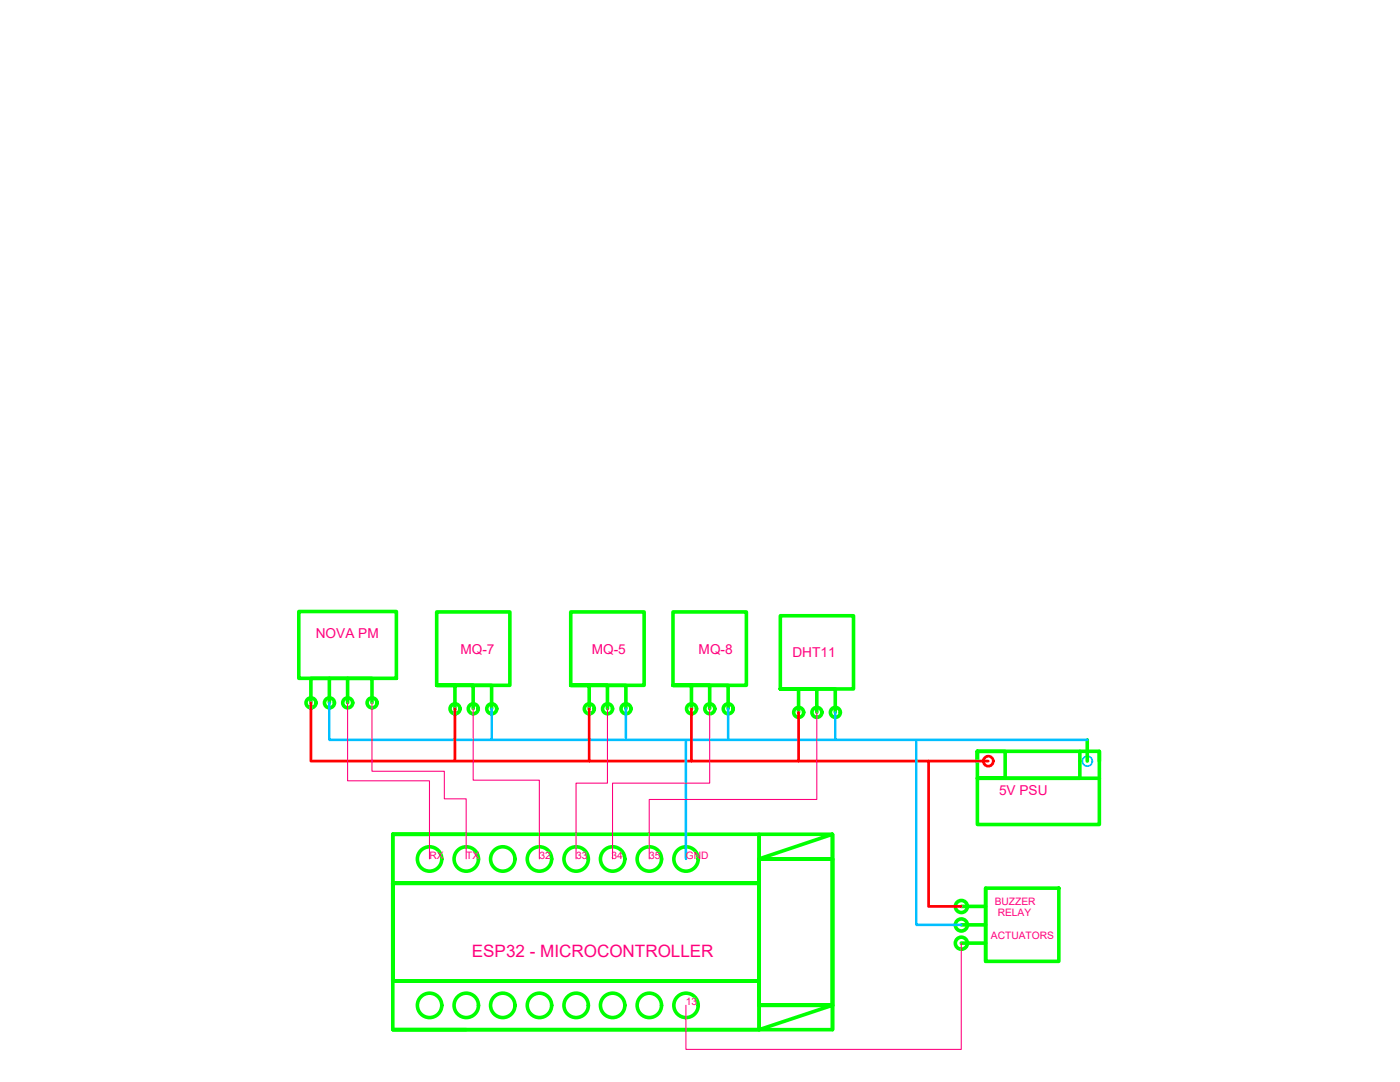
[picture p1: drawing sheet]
<svg xmlns="http://www.w3.org/2000/svg" width="279mm" height="216mm" viewBox="0 0 279 216" stroke-linecap="round" stroke-linejoin="round" font-family="sans-serif">
<!-- layer: 0 -->
<g fill="none" stroke="#0f0" stroke-width=".72">
<path d="M78.4 166.5h73.1v39h-73.1zM78.4 176.2v19.5v-19.5h73.1v19.5h-73.1h73.1v-19.5zM78.4 166.5h7.3M93 166.5h-14.6v9.7h73.1M151.5 171.4h14.6v-4.9l-14.6 4.9v-4.9h14.6v39h-87.7M151.5 171.4v4.8v-4.8h14.6v29.2h-14.6h14.6v-29.2zM78.4 195.7h73.1M151.5 195.7v4.9v-4.9M166.1 200.6h-14.6v4.9l14.6-4.9v4.9"/>
<circle cx="85.7" cy="171.4" r="2.43"/>
<circle cx="93.1" cy="171.4" r="2.43"/>
<circle cx="100.3" cy="171.4" r="2.43"/>
<circle cx="107.7" cy="171.4" r="2.43"/>
<circle cx="115" cy="171.4" r="2.43"/>
<circle cx="122.3" cy="171.4" r="2.43"/>
<circle cx="129.6" cy="171.4" r="2.43"/>
<circle cx="136.9" cy="171.4" r="2.43"/>
<circle cx="85.7" cy="200.6" r="2.43"/>
<circle cx="93.1" cy="200.6" r="2.43"/>
<circle cx="100.3" cy="200.6" r="2.43"/>
<circle cx="107.7" cy="200.6" r="2.43"/>
<circle cx="115" cy="200.6" r="2.43"/>
<circle cx="122.3" cy="200.6" r="2.43"/>
<circle cx="129.6" cy="200.6" r="2.43"/>
<circle cx="136.9" cy="200.6" r="2.43"/>
</g>
<g fill="#0f0">
<circle cx="151.5" cy="195.7" r=".36"/>
<circle cx="151.5" cy="200.6" r=".36"/>
<circle cx="151.5" cy="176.2" r=".36"/>
<circle cx="151.5" cy="171.4" r=".36"/>
<circle cx="166.1" cy="171.4" r=".36"/>
<circle cx="166.1" cy="200.6" r=".36"/>
<circle cx="78.4" cy="176.2" r=".36"/>
<circle cx="78.4" cy="195.7" r=".36"/>
</g>
<g fill="none" stroke="#0f0" stroke-width=".72">
<path d="M59.6 122h19.5v13.4h-19.5zM65.7 135.4h-3.7v4.8M69.4 135.4h-3.7v4.8M94.4 136.8h3.7v4.6M121.2 136.8h3.7v4.6M141.6 136.8h3.7v4.6M163 137.5h3.7v4.6M69.4 140.2v-4.8h4.8v4.8M90.8 141.4v-4.6h-3.6v-14.7h14.6v14.7h-14.6h7.2v4.6M117.6 141.4v-4.6h-3.7v-14.7h14.7v14.7h-14.7h7.3v4.6M138 141.4v-4.6h-3.7v-14.7h14.7v14.7h-14.7h7.3v4.6M159.4 142.1v-4.6h-3.7v-14.6h14.6v14.6h-14.6h7.3v4.6"/>
<path d="M200.6 155.3h-5.5h24.3M215.5 149.9v5.4h-14.9v-5.4h-5.5h24.3v14.6h-24.3v-14.6v2M217 147.6v4.3M219.4 149.9v2M196.7 177.2h14.6v14.6h-14.6zM196.7 177.2v14.6M191.8 180.9h4.9M191.8 184.5h4.9M191.8 188.2h4.9"/>
<circle cx="62.1" cy="140.2" r=".99"/>
<circle cx="65.8" cy="140.2" r=".99"/>
<circle cx="69.4" cy="140.2" r=".99"/>
<circle cx="74.3" cy="140.2" r=".99"/>
<circle cx="90.8" cy="141.4" r=".99"/>
<circle cx="94.5" cy="141.4" r=".99"/>
<circle cx="98.1" cy="141.4" r=".99"/>
<circle cx="117.6" cy="141.4" r=".99"/>
<circle cx="121.2" cy="141.4" r=".99"/>
<circle cx="124.9" cy="141.4" r=".99"/>
<circle cx="138" cy="141.4" r=".99"/>
<circle cx="141.7" cy="141.4" r=".99"/>
<circle cx="145.3" cy="141.4" r=".99"/>
<circle cx="159.4" cy="142.1" r=".99"/>
<circle cx="163" cy="142.1" r=".99"/>
<circle cx="166.7" cy="142.1" r=".99"/>
<circle cx="191.9" cy="180.9" r="1.21"/>
<circle cx="191.9" cy="184.6" r="1.21"/>
<circle cx="191.9" cy="188.2" r="1.21"/>
</g>
<!-- layer: ground -->
<circle cx="217" cy="151.9" r=".99" fill="none" stroke="#00bfff" stroke-width=".34"/>
<!-- layer: vcc -->
<g fill="none" stroke="#f00" stroke-width=".55">
<path d="M62 140.2v11.7h135.2M90.8 141.4v10.5M117.6 141.4v10.5M138 141.4v10.5M159.4 142.1v9.8M185.3 151.9v29h6.5"/>
<circle cx="197.2" cy="151.9" r=".99"/>
</g>
<!-- layer: sensor ground -->
<path d="M65.7 140.2v7.4h151.3M98.1 141.4v6.2M124.9 141.4v6.2M136.9 147.6v23.8M145.3 141.4v6.2M166.7 142.1v5.5M182.9 147.6v36.9h8.9" fill="none" stroke="#00bfff" stroke-width=".51"/>
<!-- layer: data -->
<path d="M69.4 140.2v15.6h16.3v15.6M74.2 140.2v13.7h14.5v5.5h4.3v12M94.4 141.4v14.3h13.2v15.7M121.2 141.4v14.9h-6.2v15.1M141.6 141.4v14.9h-19.4v15.1M163 142.1v17.4h-33.4v11.9M191.8 188.2v21.2h-54.9v-8.8" fill="none" stroke="#ff007f" stroke-width=".21"/>
<text font-size="3.4" fill="#ff007f" x="94.2" y="190.9">ESP32 - MICROCONTROLLER</text>
<g font-size="2.7" fill="#ff007f">
<text x="63" y="127.4">NOVA PM</text>
<text x="91.9" y="130.5">MQ-7</text>
<text x="118.1" y="130.5">MQ-5</text>
<text x="139.4" y="130.5">MQ-8</text>
<text x="158.1" y="131">DHT11</text>
<text x="199.4" y="158.6">5V PSU</text>
</g>
<g font-size="2" fill="#ff007f">
<text x="85.7" y="171.4">RX</text>
<text x="93" y="171.4">TX</text>
<text x="107.6" y="171.4">32</text>
<text x="115" y="171.4">33</text>
<text x="122" y="171.4">34</text>
<text x="129.6" y="171.4">35</text>
<text x="136.9" y="171.4">GND</text>
<text x="198.5" y="180.6">BUZZER</text>
<text x="199.1" y="182.7">RELAY</text>
<text x="197.8" y="187.3">ACTUATORS</text>
<text x="136.9" y="200.6">13</text>
</g>
</svg>
